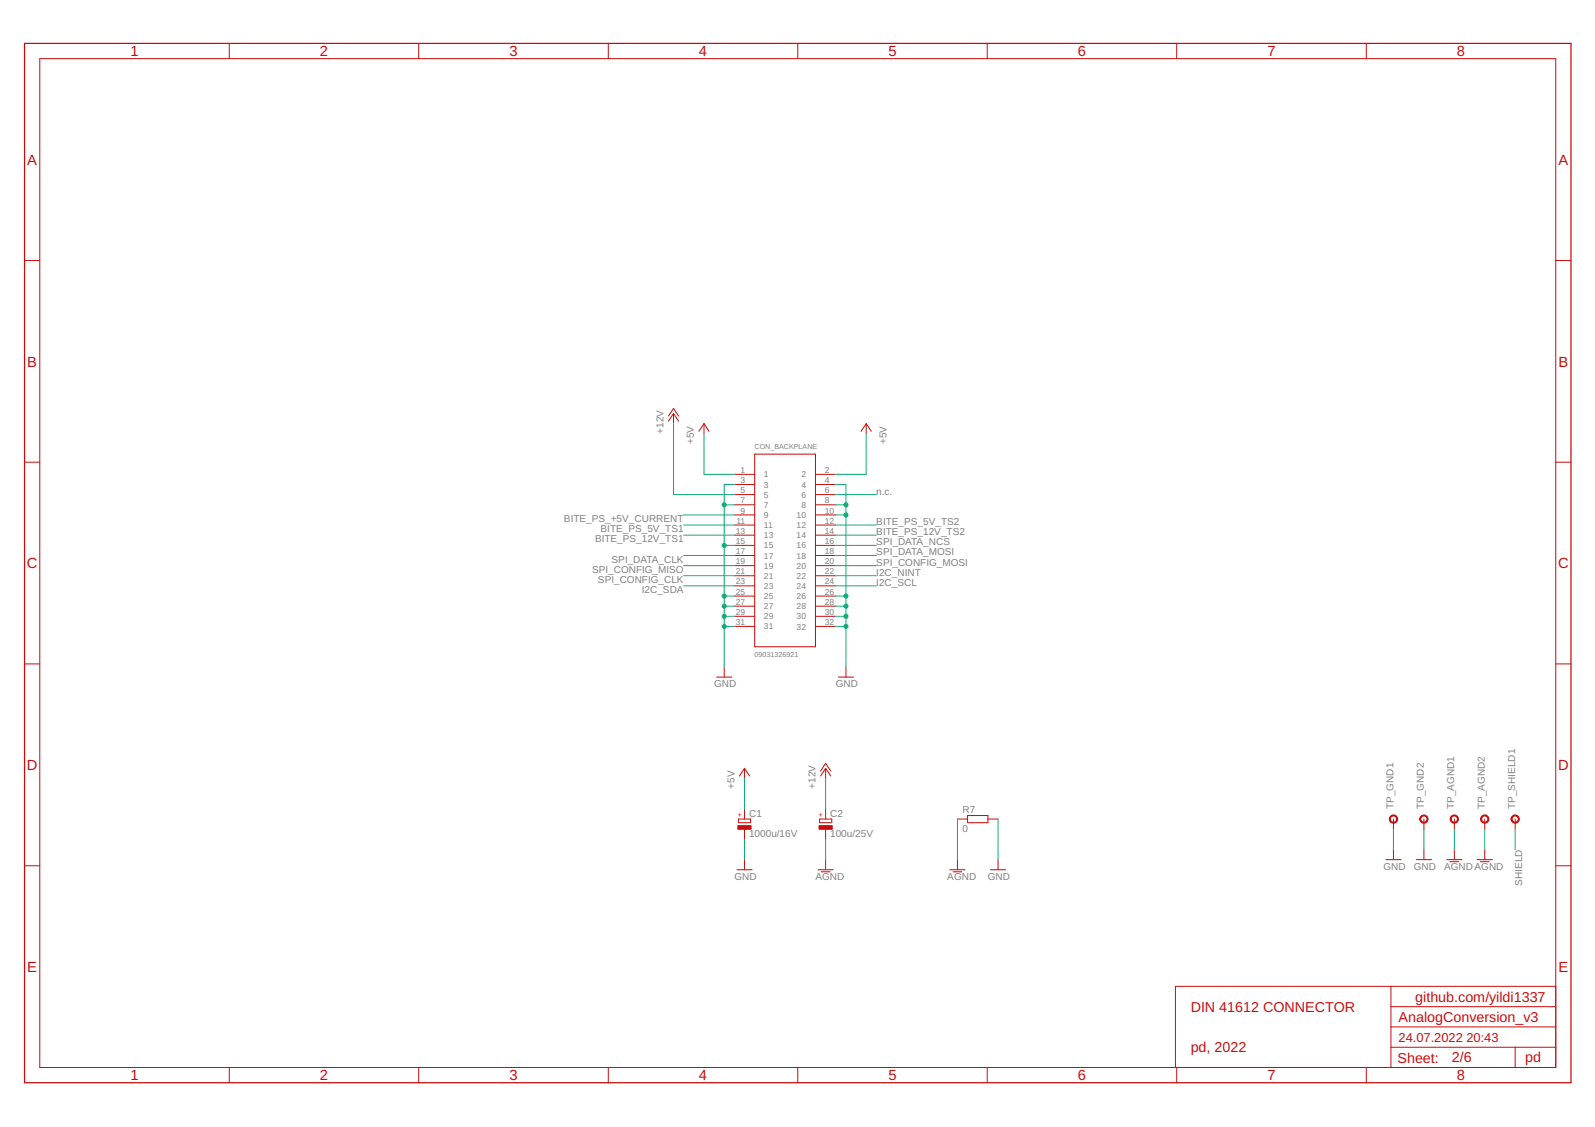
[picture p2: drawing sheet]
<svg xmlns="http://www.w3.org/2000/svg" width="297mm" height="210mm" viewBox="0 0 297 210" stroke-linecap="round" stroke-linejoin="round" font-family="sans-serif">
<g fill="none" stroke="#c90d0c" stroke-width=".19">
<path d="M7.4 10.9h282.3v187.9h-282.3zM42.7 8.1v2.8M78 8.1v2.8M113.3 8.1v2.8M148.6 8.1v2.8M183.9 8.1v2.8M219.1 8.1v2.8M254.4 8.1v2.8M4.6 48.5h2.8M289.7 48.5h2.9M124.5 77.5l.9-1.4 1 1.4M125.4 77l1 1.4"/>
<path d="M125.4 77l-.9 1.4M125.4 77v1.9M131.1 78.9l.9 1.4M131.1 78.9l-.9 1.4M131.1 78.9v1.9M161.3 78.9l1 1.4M161.3 78.9l-.9 1.4M161.3 78.9v1.9M4.6 86.1h2.8M136.8 88.3h3.7M136.8 90.2h3.7M136.8 92.1h3.7"/>
<path d="M136.8 94h3.7M136.8 95.9h3.7M136.8 97.8h3.7M136.8 99.7h3.7M140.5 84.6h11.4v35.9h-11.4zM151.9 88.3h3.7M151.9 90.2h3.7M151.9 92.1h3.7M151.9 94h3.7M151.9 95.9h3.7M151.9 97.8h3.7M151.9 99.7h3.7"/>
<path d="M289.7 86.1h2.9M136.8 101.6h3.7M136.8 103.5h3.7M136.8 105.3h3.7M136.8 107.2h3.7M136.8 109.1h3.7M136.8 111h3.7M136.8 112.9h3.7M136.8 114.8h3.7M136.8 116.7h3.7M151.9 101.6h3.7M151.9 103.5h3.7"/>
<path d="M151.9 105.3h3.7M151.9 107.2h3.7M151.9 109.1h3.7M151.9 111h3.7M151.9 112.9h3.7M151.9 114.8h3.7M151.9 116.7h3.7M4.6 123.7h2.8M133.5 126.1h2.8M134.9 124.2v1.9M156.1 126.1h2.9M157.5 124.2v1.9"/>
<path d="M289.7 123.7h2.9M137.5 152.5h2.3v.7h-2.3zM138.6 143.1v1.9M138.6 150.7v1.8M138.6 154.5v1.8M138.6 143.1l1 1.4M138.6 143.1l-.9 1.4M152.6 152.5h2.3v.7h-2.3zM152.8 143.6l1-1.4 .9 1.4M153.8 143.1v1.9M153.8 150.7v1.8M153.8 154.5v1.8"/>
<path d="M153.8 143.1l.9 1.4M153.8 143.1l-1 1.4M178.3 152.5h1.9M180.2 151.9h3.8v1.3h-3.8zM184 152.5h1.9M259.5 152.5v2M259.5 158.2v1.9M265.2 152.5v2M265.2 158.2v1.9M270.8 152.5v2M270.8 158.2v1.9M276.5 152.5v2"/>
<path d="M276.5 158.2v1.9M282.2 152.5v2M4.6 161.2h2.8M137.2 162h2.9M138.6 160.1v1.9M152.3 162h2.9M153 162.4h1.6M153.8 160.1v1.9M176.9 162h2.8M177.5 162.4h1.6M178.3 160.1v1.9M184.4 162h2.9"/>
<path d="M185.9 160.1v1.9M258.1 160.1h2.8M263.8 160.1h2.8M269.4 160.1h2.9M270 160.5h1.7M275.1 160.1h2.8M275.7 160.5h1.6M289.7 161.2h2.9M42.7 198.8v2.9M78 198.8v2.9M113.3 198.8v2.9M148.6 198.8v2.9"/>
<path d="M183.9 198.8v2.9M219.1 198.8v2.9M254.4 198.8v2.9M259 195.1h30.7M259 183.7v15.1M259 191.3h30.7M259 187.5h30.7M282.2 195.1v3.7M289.7 183.7h-70.8v15.1"/>
</g>
<path d="M4.6 8.1h288v193.6h-288z" fill="none" stroke="#c90d0c" stroke-width=".23"/>
<g fill="#c90d0c" stroke="#c90d0c" stroke-width=".19">
<path d="M258.9 152.1a.78 .78 0 0 1 1.3 0 .78 .78 0 0 1-.5 1.2 .78 .78 0 0 1-1-.8h.2a.59 .59 0 0 1 .9-.4 .59 .59 0 0 1 .1 1 .59 .59 0 0 1-.9-.3l-.1-.3h-.2z" fill-rule="evenodd"/>
<path d="M264.6 152.1a.77 .77 0 0 1 1.2 .1 .77 .77 0 0 1-.4 1.1 .77 .77 0 0 1-1-.8h.2a.59 .59 0 0 1 .8-.5 .59 .59 0 0 1 .2 1 .59 .59 0 0 1-1-.2v-.3h-.2z" fill-rule="evenodd"/>
<path d="M270.3 152.1a.77 .77 0 0 1 1.2 .1 .77 .77 0 0 1-.5 1.1 .77 .77 0 0 1-.9-.8h.2a.59 .59 0 0 1 .8-.5 .59 .59 0 0 1 .2 1 .59 .59 0 0 1-1-.2v-.3h-.2z" fill-rule="evenodd"/>
<path d="M275.9 152.1a.78 .78 0 0 1 1.3 0 .78 .78 0 0 1-.5 1.2 .78 .78 0 0 1-1-.8h.2a.59 .59 0 0 1 .9-.4 .59 .59 0 0 1 .1 1 .59 .59 0 0 1-1-.3v-.3h-.2z" fill-rule="evenodd"/>
<path d="M281.6 152.1a.77 .77 0 0 1 1.2 .1 .77 .77 0 0 1-.4 1.1 .77 .77 0 0 1-1-.8h.2a.59 .59 0 0 1 .8-.5 .59 .59 0 0 1 .2 1 .59 .59 0 0 1-1-.2v-.3h-.2z" fill-rule="evenodd"/>
</g>
<g fill="#c90d0c" stroke="#c90d0c" stroke-width=".19">
<path d="M137.4 153.8h2.5v.7h-2.5z"/>
<path d="M152.5 153.8h2.5v.7h-2.5z"/>
</g>
<g fill="none" stroke="#0dab76" stroke-width=".19">
<path d="M125.4 78.9v13.2h11.4M127.3 95.9h9.5M127.3 97.8h9.5M127.3 99.7h9.5M131.1 80.8v7.5h5.7M134.9 94h1.9M136.8 90.2h-1.9v34M155.6 90.2h1.9v34M155.6 94h1.9M155.6 95.9h1.9M155.6 92.1h7.6M155.6 97.8h7.6"/>
<path d="M155.6 99.7h7.6M161.3 80.8v7.5h-5.7M127.3 109.1h9.5M127.3 107.2h9.5M127.3 105.3h9.5M127.3 103.5h9.5M134.9 116.7h1.9M134.9 114.8h1.9M134.9 112.9h1.9M134.9 111h1.9M134.9 101.6h1.9M155.6 116.7h1.9"/>
<path d="M155.6 114.8h1.9M155.6 112.9h1.9M155.6 111h1.9M155.6 101.6h7.6M155.6 109.1h7.6M155.6 107.2h7.6M155.6 105.3h7.6M155.6 103.5h7.6M138.6 145v5.7M138.6 156.3v3.8M153.8 145v5.7M153.8 156.3v3.8"/>
<path d="M178.3 152.5v7.6M185.9 152.5v7.6M259.5 154.5v3.7M265.2 154.5v3.7M270.8 154.5v3.7M276.5 154.5v3.7M282.2 154.5v3.7"/>
</g>
<g fill="#0dab76" stroke="#0dab76" stroke-width=".19">
<circle cx="157.5" cy="94" r=".38"/>
<circle cx="157.5" cy="116.7" r=".38"/>
<circle cx="157.5" cy="114.8" r=".38"/>
<circle cx="157.5" cy="112.9" r=".38"/>
<circle cx="157.5" cy="111" r=".38"/>
<circle cx="157.5" cy="95.9" r=".38"/>
<circle cx="134.9" cy="94" r=".38"/>
<circle cx="134.9" cy="111" r=".38"/>
<circle cx="134.9" cy="112.9" r=".38"/>
<circle cx="134.9" cy="114.8" r=".38"/>
<circle cx="134.9" cy="116.7" r=".38"/>
<circle cx="134.9" cy="101.6" r=".38"/>
</g>
<g font-size="2.7" fill="#c90d0c">
<text x="24.3" y="10.5">1</text>
<text x="59.6" y="10.5">2</text>
<text x="94.9" y="10.5">3</text>
<text x="130.2" y="10.5">4</text>
<text x="165.4" y="10.5">5</text>
<text x="200.7" y="10.5">6</text>
<text x="236" y="10.5">7</text>
<text x="271.3" y="10.5">8</text>
<text x="5.1" y="30.7">A</text>
<text x="290.2" y="30.7">A</text>
<text x="5.1" y="68.3">B</text>
<text x="290.2" y="68.3">B</text>
<text x="5" y="105.8">C</text>
<text x="290.2" y="105.8">C</text>
<text x="5" y="143.4">D</text>
<text x="290.2" y="143.4">D</text>
<text x="5.1" y="181">E</text>
<text x="290.2" y="181">E</text>
<text x="221.7" y="188.4">DIN 41612 CONNECTOR</text>
<text x="260.5" y="190.3">AnalogConversion_v3</text>
<text x="263.6" y="186.5">github.com/yildi1337</text>
<text x="221.7" y="196">pd, 2022</text>
<text x="260.3" y="198">Sheet:</text>
<text x="270.4" y="197.9">2/6</text>
<text x="284.1" y="197.9">pd</text>
<text x="24.3" y="201.2">1</text>
<text x="59.6" y="201.2">2</text>
<text x="94.9" y="201.2">3</text>
<text x="130.2" y="201.2">4</text>
<text x="165.4" y="201.2">5</text>
<text x="200.7" y="201.2">6</text>
<text x="236" y="201.2">7</text>
<text x="271.3" y="201.2">8</text>
</g>
<g font-size="2.4" fill="#c90d0c">
<text x="260.5" y="194.1">24.07.2022</text>
<text x="273.1" y="194.1">20:43</text>
</g>
<g font-size="1.9" fill="#808080">
<text x="123.5" y="80.8" transform="rotate(-90 123.5 80.8)">+12V</text>
<text x="129.2" y="82.7" transform="rotate(-90 129.2 82.7)">+5V</text>
<text x="165.1" y="82.7" transform="rotate(-90 165.1 82.7)">+5V</text>
<text x="163.2" y="92.1">n.c.</text>
<text x="105" y="97.2">BITE_PS_+5V_CURRENT</text>
<text x="110.8" y="101">BITE_PS_12V_TS1</text>
<text x="111.8" y="99.1">BITE_PS_5V_TS1</text>
<text x="163.2" y="101.6">SPI_DATA_NCS</text>
<text x="163.2" y="97.8">BITE_PS_5V_TS2</text>
<text x="163.2" y="99.7">BITE_PS_12V_TS2</text>
<text x="110.3" y="106.7">SPI_CONFIG_MISO</text>
<text x="113.9" y="104.8">SPI_DATA_CLK</text>
<text x="163.2" y="107.2">I2C_NINT</text>
<text x="163.2" y="105.3">SPI_CONFIG_MOSI</text>
<text x="163.2" y="103.5">SPI_DATA_MOSI</text>
<text x="111.4" y="108.5">SPI_CONFIG_CLK</text>
<text x="119.5" y="110.4">I2C_SDA</text>
<text x="163.2" y="109.1">I2C_SCL</text>
<text x="133" y="128">GND</text>
<text x="155.6" y="128">GND</text>
<text x="136.8" y="146.9" transform="rotate(-90 136.8 146.9)">+5V</text>
<text x="151.9" y="146.9" transform="rotate(-90 151.9 146.9)">+12V</text>
<text x="139.5" y="156">1000u/16V</text>
<text x="139.5" y="152.2">C1</text>
<text x="154.6" y="156">100u/25V</text>
<text x="154.6" y="152.2">C2</text>
<text x="179.3" y="155">0</text>
<text x="179.3" y="151.4">R7</text>
<text x="259.5" y="150.7" transform="rotate(-90 259.5 150.7)">TP_GND1</text>
<text x="265.2" y="150.7" transform="rotate(-90 265.2 150.7)">TP_GND2</text>
<text x="270.8" y="150.7" transform="rotate(-90 270.8 150.7)">TP_AGND1</text>
<text x="276.5" y="150.7" transform="rotate(-90 276.5 150.7)">TP_AGND2</text>
<text x="282.2" y="150.7" transform="rotate(-90 282.2 150.7)">TP_SHIELD1</text>
<text x="257.6" y="162">GND</text>
<text x="263.3" y="162">GND</text>
<text x="269" y="162">AGNDAGND</text>
<text x="136.8" y="163.9">GND</text>
<text x="151.9" y="163.9">AGND</text>
<text x="176.4" y="163.9">AGND</text>
<text x="184" y="163.9">GND</text>
<text x="283.5" y="165" transform="rotate(-90 283.5 165)">SHIELD</text>
</g>
<g font-size="1.6" fill="#808080">
<text x="137.9" y="88.1">1</text>
<text x="137.9" y="90">3</text>
<text x="142.3" y="88.9">1</text>
<text x="149.2" y="88.9">2</text>
<text x="153.6" y="88.1">2</text>
<text x="153.6" y="90">4</text>
<text x="137.9" y="91.9">5</text>
<text x="137.9" y="93.8">7</text>
<text x="137.9" y="95.6">9</text>
<text x="142.3" y="90.8">3</text>
<text x="142.3" y="92.7">5</text>
<text x="142.3" y="94.6">7</text>
<text x="149.2" y="90.8">4</text>
<text x="149.2" y="92.7">6</text>
<text x="149.2" y="94.6">8</text>
<text x="153.6" y="91.9">6</text>
<text x="153.6" y="93.8">8</text>
<text x="153.6" y="95.6">10</text>
<text x="137" y="99.4">13</text>
<text x="137" y="101.3">15</text>
<text x="137.2" y="97.5">11</text>
<text x="142.3" y="96.5">9</text>
<text x="142.3" y="98.4">11</text>
<text x="142.3" y="100.2">13</text>
<text x="148.4" y="96.5">10</text>
<text x="148.4" y="98.4">12</text>
<text x="148.4" y="100.3">14</text>
<text x="153.6" y="97.5">12</text>
<text x="153.6" y="99.4">14</text>
<text x="153.6" y="101.3">16</text>
<text x="137" y="103.2">17</text>
<text x="137" y="105.1">19</text>
<text x="137" y="107">21</text>
<text x="142.3" y="102.1">15</text>
<text x="142.3" y="104">17</text>
<text x="142.3" y="105.9">19</text>
<text x="142.3" y="107.8">21</text>
<text x="148.4" y="102.1">16</text>
<text x="148.4" y="104">18</text>
<text x="148.4" y="105.9">20</text>
<text x="148.4" y="107.8">22</text>
<text x="153.6" y="103.2">18</text>
<text x="153.6" y="105.1">20</text>
<text x="153.6" y="107">22</text>
<text x="137" y="108.9">23</text>
<text x="137" y="110.7">25</text>
<text x="137" y="112.6">27</text>
<text x="142.3" y="109.7">23</text>
<text x="142.3" y="111.6">25</text>
<text x="142.3" y="113.5">27</text>
<text x="148.4" y="109.7">24</text>
<text x="148.4" y="111.6">26</text>
<text x="148.4" y="113.5">28</text>
<text x="153.6" y="108.9">24</text>
<text x="153.6" y="110.7">26</text>
<text x="153.6" y="112.6">28</text>
<text x="137" y="114.5">29</text>
<text x="137" y="116.4">31</text>
<text x="142.3" y="115.4">29</text>
<text x="142.3" y="117.2">31</text>
<text x="148.4" y="115.4">30</text>
<text x="148.4" y="117.3">32</text>
<text x="153.6" y="114.5">30</text>
<text x="153.6" y="116.4">32</text>
</g>
<g font-size="1.3" fill="#808080">
<text x="140.5" y="83.6">CON_BACKPLANE</text>
<text x="140.5" y="122.3">09031326921</text>
</g>
<g font-size="1.3" fill="#c90d0c">
<text x="138.2" y="152.3" transform="rotate(-90 138.2 152.3)">+</text>
<text x="153.3" y="152.3" transform="rotate(-90 153.3 152.3)">+</text>
</g>
</svg>
